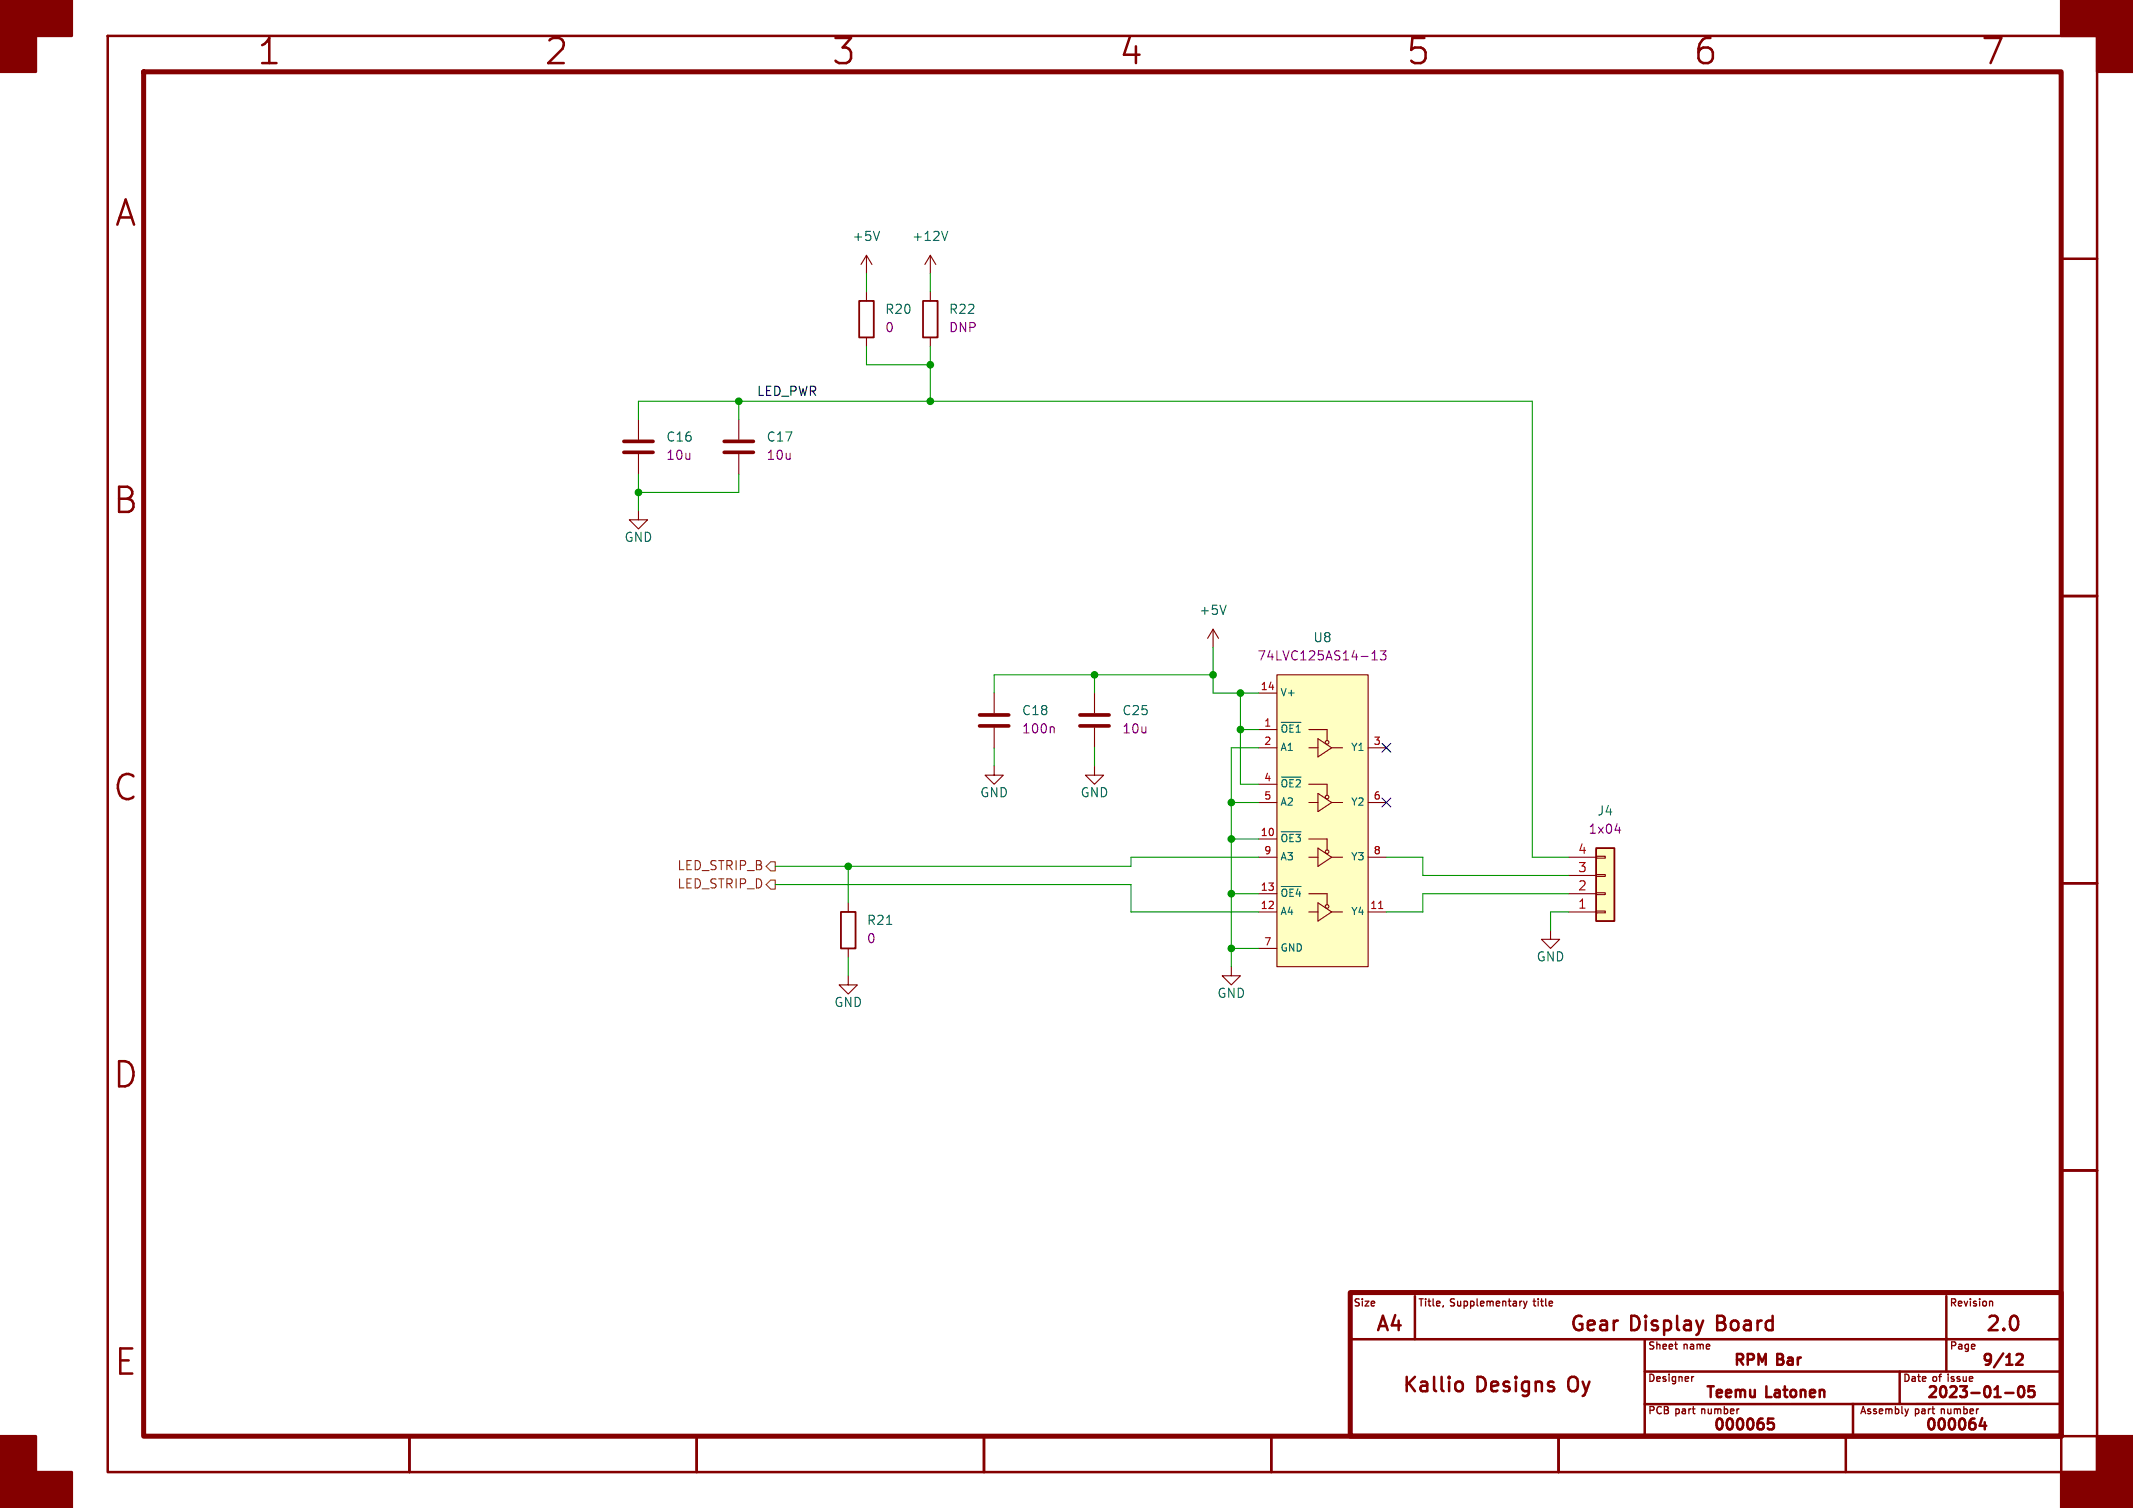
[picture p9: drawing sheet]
<svg xmlns="http://www.w3.org/2000/svg" width="297mm" height="210mm" viewBox="0 0 297 210" stroke-linecap="round" stroke-linejoin="round" font-family="sans-serif">
<g fill="none" stroke="#840000" stroke-width=".35">
<path d="M15 5h277v200h-277zM287 36h5M287 83h5M287 123h5M287 163h5M188 186.5h99M197 180.5v6M202.8 192.5a.54 .54 0 0 1 .9 .3v.6a.54 .54 0 0 1-.9 .2M229 186.5v13.5M229 191h58M237.1 183.9l-.4 1.3M246.9 197.6h-.7l-.1 .7 .3-.2 .5 .1 .1 .2-.1 .5-.2 .2h-.3l-.3-.2"/>
<path d="M258 195.5v4.5M264.5 191v4.5M271 180.5v10.5M276 197.5l-.4 1.1h1M276.4 198.1v1M279.2 194h1.2M280.8 188.7l.2-.1h.5a.41 .41 0 0 1 .1 .6l-.9 .9h.9M281.2 193.1a.36 .36 0 0 1 .6 .2 .77 .77 0 0 1-.4 1.3 1 1 0 0 1-.2-1.5zM283.2 193.1h-.7l-.1 .7 .2-.2 .5 .1 .2 .2-.1 .5-.2 .2h-.4l-.2-.2M287 195.5h-58M57 200v5M97 200v5"/>
<path d="M137 200v5M177 200v5M181 200h111M217 200v5M257 200v5M287 200v5"/>
</g>
<path d="M20 10h267v190h-267zM188 180h99v20h-99z" fill="none" stroke="#840000" stroke-width=".7"/>
<g fill="#840000" stroke="#840000" stroke-width=".35">
<path d="M0 0h10v5h-5v5h-5z"/>
<path d="M0 200h5v5h5v5h-10z"/>
<path d="M287 0h10v10h-5v-5h-5z"/>
<path d="M292 200h5v10h-10v-5h5z"/>
</g>
<path d="M201 181.8l-.1 .2M211.8 181.2h.1M212.1 181.2l.3 .7M212.4 181.9l-.3 .3M212.6 181.2l-.2 .7M235.8 191.7l-.3 .2M265.7 196.2l-.2 .7M277.2 181.2l.3 .2v.5" fill="none" stroke="#840000" stroke-width=".18"/>
<g fill="none" stroke="#840000" stroke-width=".15">
<path d="M120.6 35.6l-.7 1.2M120.6 35.6v2.5M120.6 35.6l.8 1.2M129.5 35.6l-.7 1.2M129.5 35.6v2.5M129.5 35.6l.8 1.2M88.9 58.4v2.8M102.9 58.4v2.8M120.6 40.6v1.3M120.6 47v1.3M129.5 40.6v1.3M129.5 47v1.3"/>
<path d="M88.9 71.1v1.3h1.3l-1.3 1.3-1.3-1.3h1.3M88.9 63.2v2.8M102.9 63.2v2.8M138.4 96.5v2.8M152.4 96.5v2.8M168.9 87.6l-.8 1.3M168.9 87.6v2.6M168.9 87.6l.8 1.3M175.3 96.5h2.5M177.8 94h12.7v40.6h-12.7zM138.4 106.7v1.3h1.3l-1.3 1.2-1.2-1.2h1.2M138.4 101.3v2.8"/>
<path d="M152.4 106.7v1.3h1.3l-1.3 1.2-1.3-1.2h1.3M152.4 101.3v2.8M175.3 119.4h2.5M175.3 116.8h2.5M175.3 109.2h2.5M175.3 101.6h2.5M175.3 111.8h2.5M175.3 104.1h2.5M182.2 119.4h1.3M182.2 116.8h2.6v1.6M182.2 109.2h2.6v1.5M182.2 101.6h2.6v1.5"/>
<path d="M182.2 111.8h1.3M182.2 104.1h1.3M183.5 102.9l1.9 1.2-1.9 1.3zM183.5 110.5l1.9 1.3-1.9 1.2zM183.5 118.1l1.9 1.3-1.9 1.3zM185.4 119.4h1.5M185.4 111.8h1.5M185.4 104.1h1.5M190.5 119.4h2.5M190.5 111.8h2.5M190.5 104.1h2.5M218.4 119.4h3.8"/>
<path d="M222.2 119.3h1.3v.2h-1.3zM118.1 135.9v1.3h1.3l-1.3 1.2-1.3-1.2h1.3M118.1 125.7v1.3M118.1 132.1v1.3M171.4 134.6v1.3h1.3l-1.3 1.3-1.2-1.3h1.2M175.3 127h2.5M175.3 124.5h2.5M175.3 132.1h2.5M182.2 127h1.3M182.2 124.5h2.6v1.5M183.5 125.7l1.9 1.3-1.9 1.3zM185.4 127h1.5"/>
<path d="M190.5 127h2.5M215.9 129.5v1.3h1.3l-1.3 1.3-1.3-1.3h1.3M218.4 127h3.8M218.4 124.5h3.8M218.4 121.9h3.8M222.2 121.8h1.3v.2h-1.3zM222.2 124.3h1.3v.3h-1.3zM222.2 126.9h1.3v.2h-1.3z"/>
<circle cx="184.8" cy="118.6" r=".25"/>
<circle cx="184.8" cy="111" r=".25"/>
<circle cx="184.8" cy="103.4" r=".25"/>
<circle cx="184.8" cy="126.2" r=".25"/>
</g>
<g fill="none" stroke="#006464" stroke-width=".15">
<path d="M122.5 32.2l-.5 1.3M132 32.2l-.5 1.3M170.7 84.3l-.4 1.3M178.4 100.6h2.8M178.4 115.8h2.8M178.4 108.2h2.8M178.5 101.3a.34 .34 0 0 1 .3-.4 .34 .34 0 0 1 .4 .4M178.5 116.5a.34 .34 0 0 1 .3-.3 .34 .34 0 0 1 .4 .3M178.5 108.9a.34 .34 0 0 1 .3-.3 .34 .34 0 0 1 .4 .3M180.1 101h-.5v1M180.1 108.6h-.5v1M180.1 116.2h-.5v1"/>
<path d="M180.4 116.2h.7l-.4 .4M180.5 101.2l.3-.2v1M180.5 108.7l.1-.1h.4l.1 .2-.1 .2M178.4 123.5h2.8M178.5 124.2a.34 .34 0 0 1 .3-.4 .34 .34 0 0 1 .4 .4M180.1 123.8h-.5v1M180.7 123.8l-.2 .7"/>
</g>
<path d="M86.9 63h4M86.9 61.5h4M100.8 63h4.1M100.8 61.5h4.1M136.4 99.6h4.1M150.4 99.6h4M136.4 101.1h4.1M150.4 101.1h4" fill="none" stroke="#840000" stroke-width=".51"/>
<path d="M119.6 41.9h2.1v5.1h-2.1zM128.5 41.9h2.1v5.1h-2.1zM222.2 118.1h2.6v10.2h-2.6zM117.1 127h2v5.1h-2z" fill="none" stroke="#840000" stroke-width=".25"/>
<g fill="#ffffc2" stroke="#ffffc2" stroke-width=".14">
<path d="M222.2 118.1h2.6v10.2h-2.6z"/>
<path d="M177.8 94h12.7v40.6h-12.7z"/>
</g>
<path d="M191 91.9h.8M191 91l.4-.4v1.3M192.2 90.6h.8l-.4 .5 .3 .1v.6l-.2 .1h-.3l-.2-.1M146.6 101.2l.2 .2v.7M224.9 115.6h.8" fill="none" stroke="#840084" stroke-width=".15"/>
<path d="M192 126.5h.5" fill="none" stroke="#a90000" stroke-width=".15"/>
<path d="M107.3 120h.6v1.3h-.6l-.6-.6zM107.3 122.6h.6v1.2h-.6l-.6-.6z" fill="none" stroke="#725600" stroke-width=".15"/>
<g fill="none" stroke="#009600" stroke-width=".15">
<path d="M120.6 38.1v2.5M129.5 38.1v2.5M88.9 58.4v-2.5h124.5v63.5h5M102.9 55.9v2.5M120.6 48.3v2.5h8.9M129.5 48.3v7.6M88.9 66v5.1M102.9 66v2.6h-14M152.4 94v2.5M168.9 94h-30.5v2.5M168.9 90.2v6.3h6.4M172.7 96.5v12.7h2.6"/>
<path d="M138.4 104.1v2.6M152.4 104.1v2.6M171.4 111.8h3.9M171.4 116.8h3.9M172.7 101.6h2.6M175.3 119.4h-17.8v1.3h-49.6M175.3 104.1h-3.9v30.5M193 119.4h5.1v2.5h20.3M107.9 123.2h49.6v3.8h17.8M118.1 120.7v5M118.1 133.4v2.5M171.4 124.5h3.9"/>
<path d="M171.4 132.1h3.9M218.4 124.5h-20.3v2.5h-5.1M218.4 127h-2.5v2.5"/>
</g>
<path d="M192.4 103.5l1.2 1.2M192.4 111.2l1.2 1.2M193.6 103.5l-1.2 1.2M193.6 111.2l-1.2 1.2" fill="none" stroke="#000084" stroke-width=".15"/>
<g fill="#009600" stroke="#009600" stroke-width=".15">
<circle cx="102.9" cy="55.9" r=".46"/>
<circle cx="152.4" cy="94" r=".46"/>
<circle cx="118.1" cy="120.7" r=".46"/>
<circle cx="129.5" cy="55.9" r=".46"/>
<circle cx="129.5" cy="50.8" r=".46"/>
<circle cx="88.9" cy="68.6" r=".46"/>
<circle cx="171.4" cy="132.1" r=".46"/>
<circle cx="171.4" cy="124.5" r=".46"/>
<circle cx="172.7" cy="101.6" r=".46"/>
<circle cx="171.4" cy="116.8" r=".46"/>
<circle cx="171.4" cy="111.8" r=".46"/>
<circle cx="168.9" cy="94" r=".46"/>
<circle cx="172.7" cy="96.5" r=".46"/>
</g>
<g font-size="4.9" fill="#840000">
<text x="35.7" y="9.7">1</text>
<text x="75.7" y="9.7">2</text>
<text x="115.7" y="9.7">3</text>
<text x="155.7" y="9.7">4</text>
<text x="195.7" y="9.7">5</text>
<text x="235.7" y="9.7">6</text>
<text x="275.7" y="9.7">7</text>
<text x="15.9" y="32.2">A</text>
<text x="15.7" y="72.2">B</text>
<text x="15.7" y="112.2">C</text>
<text x="15.7" y="152.2">D</text>
<text x="15.8" y="192.2">E</text>
</g>
<g font-size="2.8" fill="#840000">
<text x="191.5" y="185.9">A4</text>
<text x="218.5" y="185.9">Gear</text>
<text x="226.9" y="185.9">Display</text>
<text x="239.3" y="185.9">Board</text>
<text x="276.4" y="185.9">2.0</text>
<text x="195.2" y="194.4">Kallio</text>
<text x="205.5" y="194.4">Designs</text>
<text x="218.7" y="194.4">Oy</text>
</g>
<g font-size="2.1" fill="#840000">
<text x="241.5" y="190.7">RPM</text>
<text x="247.7" y="190.7">Bar</text>
<text x="275.8" y="190.7">9/12</text>
<text x="237.3" y="195.2">Teemu</text>
<text x="245.9" y="195.2">Latonen</text>
<text x="268.1" y="195.2">2023-01-05</text>
<text x="238.4" y="199.7">000065</text>
<text x="267.9" y="199.7">000064</text>
</g>
<g font-size="1.8" fill="#006464">
<text x="118.7" y="33.8">+5V</text>
<text x="126.9" y="33.8">+12V</text>
<text x="123.2" y="44">R20</text>
<text x="132.1" y="44">R22</text>
<text x="92.7" y="61.8">C16</text>
<text x="106.7" y="61.8">C17</text>
<text x="86.9" y="75.8">GND</text>
<text x="166.9" y="85.9">+5V</text>
<text x="182.8" y="89.7">U8</text>
<text x="142.2" y="99.9">C18</text>
<text x="156.2" y="99.9">C25</text>
<text x="136.4" y="111.3">GND</text>
<text x="150.4" y="111.3">GND</text>
<text x="222.4" y="113.9">J4</text>
<text x="120.7" y="129.1">R21</text>
<text x="213.9" y="134.2">GND</text>
<text x="116.1" y="140.5">GND</text>
<text x="169.5" y="139.3">GND</text>
</g>
<g font-size="1.8" fill="#840084">
<text x="123.2" y="46.5">0</text>
<text x="132.1" y="46.5">DNP</text>
<text x="92.7" y="64.3">10u</text>
<text x="106.7" y="64.3">10u</text>
<text x="175" y="92.3">74LVC125AS14-13</text>
<text x="142.2" y="102.4">100n</text>
<text x="156.2" y="102.4">10u</text>
<text x="221.1" y="116.4">1x04</text>
<text x="120.7" y="131.6">0</text>
</g>
<text font-size="1.8" fill="#0f0f0f" x="105.4" y="55.3">LED_PWR</text>
<g font-size="1.8" fill="#a90000">
<text x="219.7" y="119.1">4</text>
<text x="219.7" y="124.2">2</text>
<text x="219.7" y="121.7">3</text>
<text x="219.7" y="126.7">1</text>
</g>
<g font-size="1.8" fill="#725600">
<text x="94.2" y="121.5">LED_STRIP_B</text>
<text x="94.2" y="124">LED_STRIP_D</text>
</g>
<g font-size="1.4" fill="#a90000">
<text x="175.5" y="96.3">14</text>
<text x="176" y="101.3">1</text>
<text x="176" y="103.9">2</text>
<text x="191.2" y="103.9">3</text>
<text x="176" y="109">4</text>
<text x="176" y="111.5">5</text>
<text x="191.2" y="111.5">6</text>
<text x="175.5" y="116.6">10</text>
<text x="176" y="119.1">9</text>
<text x="191.2" y="119.1">8</text>
<text x="175.5" y="124.2">13</text>
<text x="175.5" y="126.7">12</text>
<text x="176" y="131.8">7</text>
<text x="190.7" y="126.7">11</text>
</g>
<g font-size="1.4" fill="#006464">
<text x="178.3" y="97.2">V+</text>
<text x="178.3" y="102.8">~{OE1}</text>
<text x="178.3" y="104.8">A1</text>
<text x="188" y="104.8">Y1</text>
<text x="178.3" y="110.4">~{OE2}</text>
<text x="178.3" y="112.5">A2</text>
<text x="188" y="112.5">Y2</text>
<text x="178.3" y="118">~{OE3}</text>
<text x="178.3" y="125.6">~{OE4}</text>
<text x="178.3" y="120.1">A3</text>
<text x="188" y="120.1">Y3</text>
<text x="178.3" y="127.7">A4</text>
<text x="188" y="127.7">Y4</text>
<text x="178.3" y="132.8">GND</text>
</g>
<g font-size="1.4" fill="#840000">
<text x="188.5" y="182.2">Size</text>
<text x="197.5" y="182.2">Title,</text>
<text x="202" y="182.2">Supplementary</text>
<text x="213.9" y="182.2">title</text>
<text x="271.5" y="182.2">Revision</text>
<text x="229.5" y="188.2">Sheet</text>
<text x="234.5" y="188.2">name</text>
<text x="271.5" y="188.2">Page</text>
<text x="229.5" y="192.7">Designer</text>
<text x="229.5" y="197.2">PCB</text>
<text x="233.4" y="197.2">part</text>
<text x="237.2" y="197.2">number</text>
<text x="259" y="197.2">Assembly</text>
<text x="265" y="192.7">Date</text>
<text x="266.7" y="197.2">part</text>
<text x="269.2" y="192.7">of</text>
<text x="270.6" y="197.2">number</text>
<text x="271.5" y="192.7">issue</text>
</g>
</svg>
